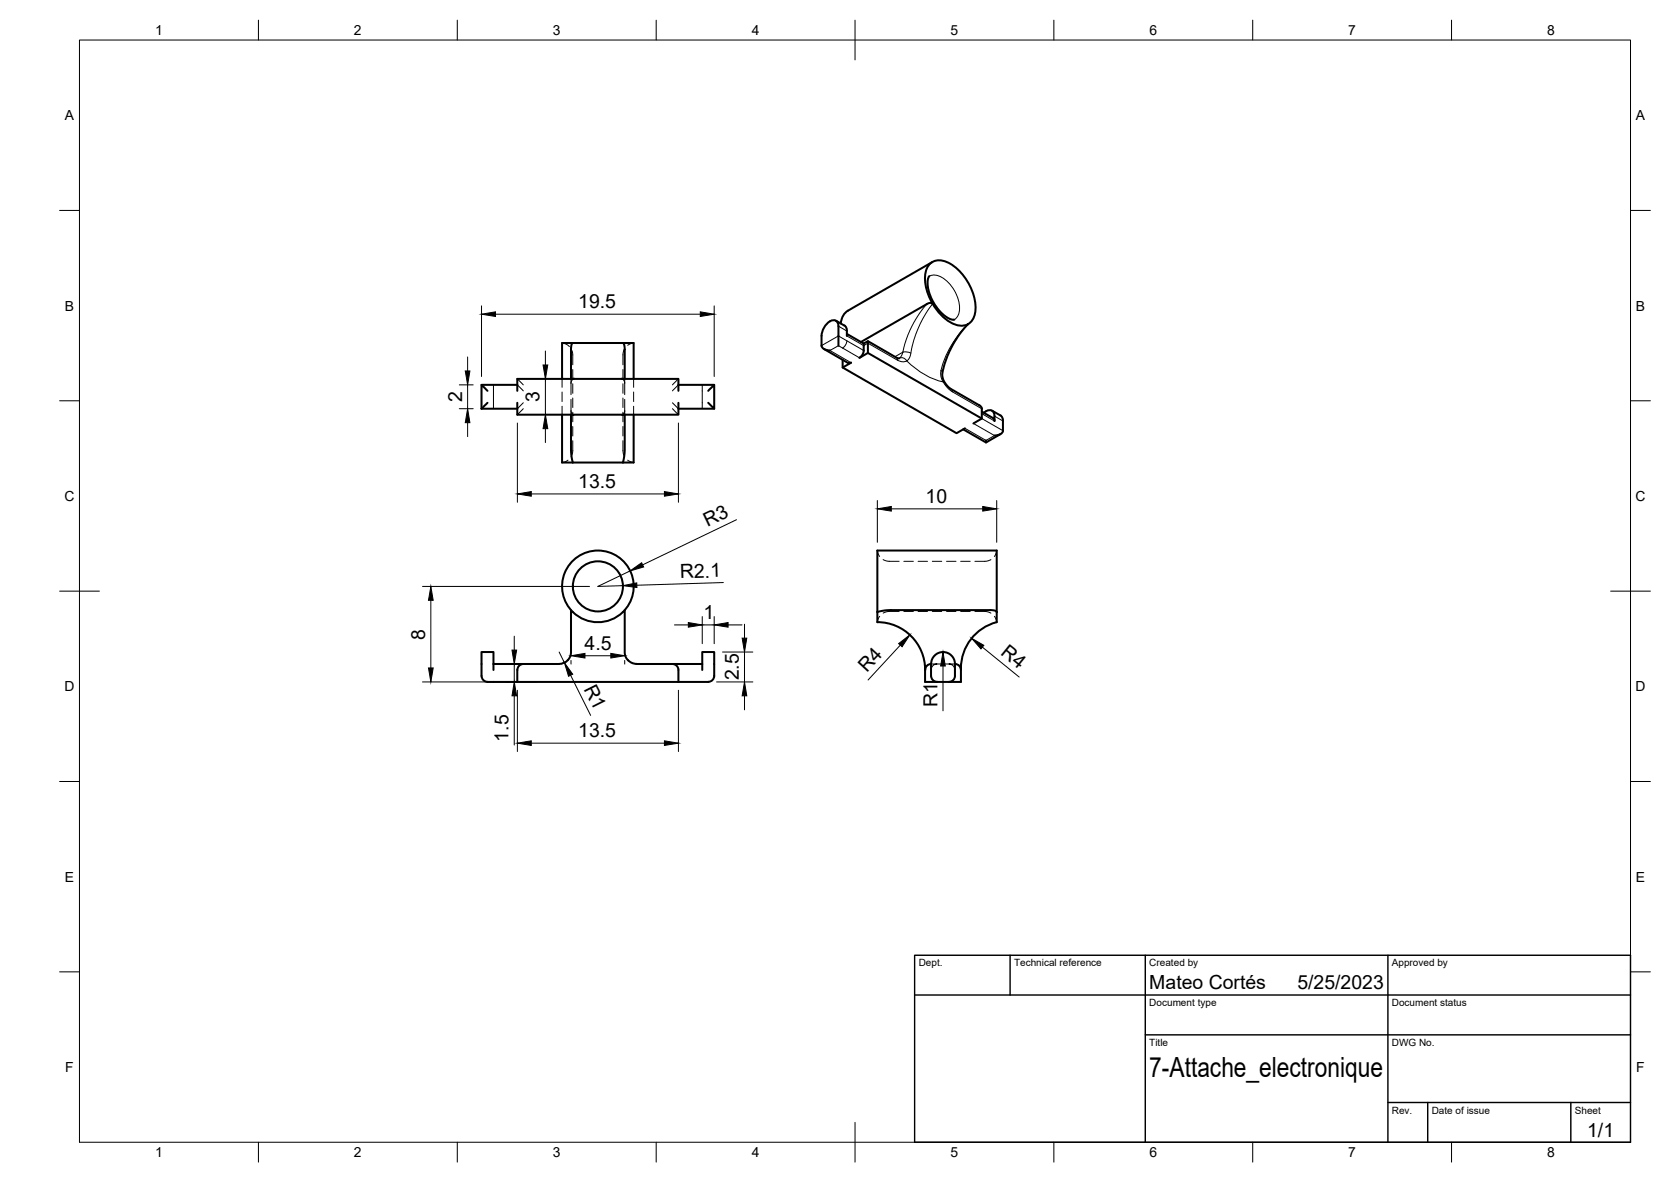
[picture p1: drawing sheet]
<svg xmlns="http://www.w3.org/2000/svg" width="420mm" height="297mm" viewBox="0 0 420 297" stroke-linecap="round" stroke-linejoin="round" font-family="sans-serif">
<!-- layer: Visible -->
<g fill="none" stroke="#000" stroke-width=".51">
<path d="M233.7 69.4l-.5 1.3 .2 1.8 .7 2.2 .8 1.7 1.3 1.7 1.3 1.2 1.5 .9 .9 .1M233.9 66.3a4.5 4.5 0 0 1 5.8 .5 13.9 13.9 0 0 1 5.5 11.5 3.7 3.7 0 0 1-5.8 2.9 13.6 13.6 0 0 1-6.8-12.3 4.5 4.5 0 0 1 1.3-2.6zM234.4 65.9l-21.2 12.2a4.1 4.1 0 0 0-1.8 3.2M234.5 76.4a.94 .94 0 0 0-1.5 0l-16.5 9.5M121.1 96.7h9M122.6 98.2l-1.5-1.5v6M130.1 98.2v-3h40.5v3M144.1 86.2h12.5M144.1 86.2a1.43 1.43 0 0 0-.5 1.6v7.4M144.1 86.2h-2.8v9M144.3 95.2h-.5M156.3 95.2h.5"/>
<path d="M156.6 86.2a1.53 1.53 0 0 1 .5 1.6v7.4M156.6 86.2h2.7v9M170.6 96.7h9M178.1 98.2l1.5-1.5v6l-1.5-1.5M207.2 87.7l6 3.5M210.2 80.6l2.1 1.2M210.8 86.9v-4.9a1.29 1.29 0 0 0-.6-1.4 1.29 1.29 0 0 0-1.5 .1l-.9 .8-.8 1.1a7.1 7.1 0 0 0-.4 4.2 1.88 1.88 0 0 0 2.1 1.3M211.9 90.4v2l28.6 16.5 2.1-1.3M212.3 81.8a1.5 1.5 0 0 1 .6 1.4M212.9 83.9l4.3 2.4 1-.6 7.1 4.1 .8 .3M212.9 83.2v1.2M213.3 91.2l.7-.1-2.1 1.3"/>
<path d="M217.2 86.3v.6a2.85 2.85 0 0 1-1.1 3M218.2 85.7v3l28.7 16.5M218.2 88.7l-2.1 1.2M243.4 81.5h.1M243.4 81.5l-1.9 2.2a21 21 0 0 0-4.5 10.9 5.1 5.1 0 0 0 2.1 3.2l7.2 4.1M121.1 102.7h9M122.6 101.2l-1.5 1.5M130.1 101.2v3h40.5v-3M141.3 104.2v12h2.7M144 116.2h12.6M144.2 104.3l-.4-.1a.62 .62 0 0 0-.2 .9v8.1l.4 3M156.4 104.3l.5-.1a.62 .62 0 0 1 .2 .9v8.1l-.5 3"/>
<path d="M159.3 104.2v12h-2.7M170.6 102.7h9M242.2 107.9l5.7 3.3 3.6-2.1M246.3 101.9l.4 .4 .2 .4M246.9 103.4l2.9 1.7 .3 .7v-1.2M246.9 102.7v2.5l-2.1 1.2M247.4 103.7a1.5 1.5 0 0 1 2.6 .3v.6M247.9 110.7v.5M249.4 103.2l2.2 1.2a1.48 1.48 0 0 1 .6 1.4v2.4a1.88 1.88 0 0 1-2.1 1.2M143.6 153.3v7.3a11.1 11.1 0 0 1-.3 4.5l-.1 .2a3.1 3.1 0 0 1-2.6 1.5M157.1 153.3v7.3a11.1 11.1 0 0 0 .2 4.5l.2 .2a2.98 2.98 0 0 0 2.6 1.5M220.6 153.8v2.6"/>
<path d="M220.6 153.8l3-.5h25.7l.9 .1 .4 .4M220.6 153.8v-15.4h30v15.4M220.6 156.3a12 12 0 0 1 12 12.1 1.49 1.49 0 0 1 1.5-1.5v3M250.6 153.8v2.6M250.6 156.3a12 12 0 0 0-9 11.7M124.1 166.9v-3h-3v6a1.49 1.49 0 0 0 1.5 1.5h7.5M124.1 166.9h16.5M124.1 166.9v1.5M130.1 168.4v3h40.5M131.6 166.9a1.49 1.49 0 0 0-1.5 1.5M160.1 166.9h16.5M169.1 166.9a1.49 1.49 0 0 1 1.5 1.5v3"/>
<path d="M176.6 166.9v-3h3v6a1.49 1.49 0 0 1-1.5 1.5h-7.5M176.6 166.9v1.5M234.1 166.9a3 3 0 0 1 3-3 3 3 0 0 1 3 3M234.1 169.9a1.49 1.49 0 0 0 1.5 1.5M241.6 168.4a1.49 1.49 0 0 0-1.5-1.5v3a1.49 1.49 0 0 1-1.5 1.5M241.6 166.9v4.5h-9v-4.2"/>
<circle cx="150.3" cy="147.4" r="9"/>
<circle cx="150.3" cy="147.4" r="6.3"/>
</g>
<!-- layer: Hidden -->
<g fill="none" stroke="#000" stroke-width=".25">
<path d="M124.1 96.7v6M130.1 95.2l1.5 1.5M130.1 96.7l1.5 1.5M141.3 86.2l1 .3 .9 .6M141.3 95.2v2.1M141.3 98.5v2.4M143.6 95.2v1.1M143.6 96.3v2.9M143.8 88.1l.2 1.1v2.5M144 92.9v2.4M144 96.4v2.4M144.3 95.2l-.5 .3-.2 .8"/>
<path d="M156.3 95.2l.5 .3 .3 .8M156.6 92.9v2.4M156.6 96.4v2.4M157.1 87.7l-.4 1-.1 3M157.1 95.2v1.1M157.1 96.3v2.9M159.3 86.2l-1.5 .6M159.3 95.2v2.1M159.3 98.5v2.4M170.6 96.7l-1.5 1.5M170.6 95.2l-1.5 1.5M176.6 96.7v6"/>
<path d="M131.6 101.2l-1.5 1.5M131.6 102.7l-1.5 1.5M141.3 102.1v2.1M142.8 115.6l-1.5 .6M143.6 103.2v1M143.6 103.2l.2 .7 .4 .4M143.6 100.4v2.8M144 110.8v2.9l-.4 1.1M144 100v2.4M144 103.6v2.4M144 107.2v2.4M156.6 110.8l.1 2.9 .4 1.1"/>
<path d="M156.6 100v2.4M156.6 103.6v2.4M156.6 107.2v2.4M157.1 103.2v1M157.1 103.2l-.2 .7-.5 .4M157.1 100.4v2.8M157.8 115.6l1.5 .6M159.3 102.1v2.1M169.1 102.7l1.5 1.5M169.1 101.2l1.5 1.5M220.6 138.4l.6 1.4M250.6 138.4l-.6 1.4"/>
<path d="M221.2 154.9l-.6 1.5M222.1 140.6l1 .4 3 .1M226.1 153.7h-3l-1 .4M227.3 141.1h2.4M227.3 153.7h2.4M230.8 141.1h2.4M230.8 153.7h2.4M234.4 141.1h2.4M234.4 153.7h2.4M238 141.1h2.4M238 153.7h2.4M241.6 141.1h2.3"/>
<path d="M241.6 153.7h2.3M245.1 153.7h3l1.1 .4M249.2 140.6l-1.1 .4-3 .1M250 154.9l.6 1.5M234.1 166.9h1.5a1.51 1.51 0 0 0-1.5 1.5M235.6 166.9h3M240.1 166.9h-1.5a1.54 1.54 0 0 1 1.5 1.5"/>
</g>
<!-- layer: Visible Narrow -->
<g fill="none" stroke="#000" stroke-width=".25">
<path d="M233 76.4a26.7 26.7 0 0 0-6 12.1M233.7 69.4a3.9 3.9 0 0 1 4.3 1.1 9.3 9.3 0 0 1 3.1 8.2l-.6 1.2-.5 .4M234.5 76.4l-1 1.3a30.1 30.1 0 0 0-4.7 12l-.8 1M206.6 86.9l4.2-2.5 6.4 3.7M210.8 82l2.1 1.2M211.9 87.5l4.2 2.4M211.9 87.5l-1.1-.6-2.1 1.2 5.3 3.1M212.9 84.4l4.3 2.5 1-.7 7.5 4.3M212.9 85.6l-.2 .9-.8 .9M225.4 89.8l.3 .7M225.7 90.5a2.28 2.28 0 0 0 2.3 .2M226.2 90h-.1"/>
<path d="M226.2 90a1.38 1.38 0 0 1 1.8 .7M227 88.5l-.3 .9-.6 .6M227 88.5l-2 1.1M227 88.5l.8-.1 1.2 .3M228 90.7a19 19 0 0 0 9.2 5.3l1 1.4 1.3 1.1M236.6 93.1l.4 .6M239.1 97.8l.3 .6 7.5 4.3M243.4 81.5l-1.2 1.2a22.4 22.4 0 0 0-5.7 11.3l.4 1.4 .2 .6 .3-.2M244.8 106.4l5.3 3.1-2.2 1.2-5.3-3.1M246.9 104l3.2 1.8M246.9 105.2l5.3 3M250.1 104.6l2.1 1.2"/>
</g>
<!-- layer: BORDER -->
<g fill="none" stroke="#000" stroke-width=".25">
<path d="M20 10.1h390v276.9h-390zM65 5.1v5M115 5.1v5M165 5.1v5M215 5.1v10M265 5.1v5M315 5.1v5M365 5.1v5M15 52.9h5M410 52.9h5M15 100.7h5M410 100.7h5"/>
<path d="M15 148.6h10M405 148.6h10M15 196.4h5M410 196.4h5M15 244.2h5M410 244.2h5M65 287v5M115 287v5M165 287v5M215 282.1v9.9M265 287v5M315 287v5"/>
<path d="M365 287v5"/>
</g>
<!-- layer: TITLEBLOCK -->
<path d="M230 240.1h180v46.9h-180zM230 250h180M254 240.1v9.9M288 240.1v46.9M349 240.1v46.9M288 260.1h122M349 277.1h61M359 277.1v9.9M395 277.1v9.9" fill="none" stroke="#000" stroke-width=".36"/>
<!-- layer: FD_Dimensions -->
<g fill="none" stroke="#000" stroke-width=".25">
<path d="M121.1 76.9v17.7M124.6 79h51.5M179.6 76.9v17.7M115.5 96.7h3.5M117.6 89.7v3.5M117.6 96.7v6M137.1 88.2v3.5M137.1 95.2v9M115.5 102.7h3.5M117.6 106.2v3.5M130.1 106.3v19.9M137.1 107.7v3.5"/>
<path d="M170.6 106.3v19.9M133.6 124.1h33.5M185.2 130.6l-23.6 11.4M220.6 125.8v10.5M224.1 127.9h23M250.6 125.8v10.5M106.2 147.4h42M108.3 150.9v17M129.3 159.9v3.5M158.4 143.5l-8.1 3.9 6.3-.2M169.6 157h3.5M176.6 154.9v6.9"/>
<path d="M176.6 157h3M179.6 154.9v6.9M181.9 146.4l-21.8 .7M183.1 157h3.5M187.2 156.9v3.5M106.2 171.4h28.8M127.2 166.9h7.8M129.3 166.9v4.5M129.3 174.9v12.3M130.1 173.5v15.4M140.6 163.9l1.3 2.6M143.5 169.7l5 10.1"/>
<path d="M143.6 166v.9M147.1 164.8h6.5M157.1 166v.9M170.6 173.5v15.4M180.2 171.4h9.1M181.7 163.9h7.6M187.2 163.9v7.5M187.2 174.9v3.5M226.4 162.1l-8.1 8.8M237.1 167.4v11.2M247 162.6l9.3 7.5M133.6 186.8h33.5"/>
</g>
<g fill="#000" stroke="#000" stroke-width=".25">
<path d="M121.1 79l3.5-.6v1.1zM176.1 78.4l3.5 .6-3.5 .5zM117 93.2h1.2l-.6 3.5zM136.5 91.7h1.2l-.6 3.5zM117.6 102.7l.6 3.5h-1.2zM137.1 104.2l.6 3.5h-1.2zM130.1 124.1l3.5-.6v1.2zM167.1 123.5l3.5 .6-3.5 .6zM220.6 127.9l3.5-.6v1.1zM247.1 127.3l3.5 .6-3.5 .5zM108.3 147.4l.6 3.5h-1.2zM156.6 147.2l3.5-.7v1.1z"/>
<path d="M158.4 143.5l2.9-2.1 .5 1.1zM173.1 156.4l3.5 .6-3.5 .6zM179.6 157l3.5-.6v1.2zM107.7 167.9h1.2l-.6 3.5zM128.7 163.4h1.2l-.6 3.5zM129.3 171.4l.6 3.5h-1.2zM141.9 166.5l2.1 2.9-1 .6zM143.6 164.8l3.5-.6v1.2zM153.6 164.2l3.5 .6-3.5 .6zM186.6 160.4h1.2l-.6 3.5zM187.2 171.4l.6 3.5h-1.2zM226 161.7l2.8-2.1-2 2.9z"/>
<path d="M237.1 163.9l.6 3.5h-1.2zM244.3 160.4l3.1 1.8-.7 .9zM130.1 186.8l3.5-.6v1.1zM167.1 186.2l3.5 .6-3.5 .5z"/>
</g>
<text font-size="7" x="289" y="270.6">7-Attache_electronique</text>
<g font-size="4.9">
<text x="145.4" y="77.5">19.5</text>
<text x="116.2" y="101" transform="rotate(-90 116.2 101)">2</text>
<text x="135.7" y="101.1" transform="rotate(-90 135.7 101.1)">3</text>
<text x="145.4" y="122.7">13.5</text>
<text x="232.7" y="126.4">10</text>
<text x="177.9" y="132.5" transform="rotate(-26 177.9 132.5)">R3</text>
<text x="171" y="145.3" transform="rotate(-2 171 145.3)">R2.1</text>
<text x="176.9" y="155.6">1</text>
<text x="106.9" y="160.7" transform="rotate(-90 106.9 160.7)">8</text>
<text x="147" y="163.3">4.5</text>
<text x="251.4" y="164.4" transform="rotate(39 251.4 164.4)">R4</text>
<text x="146.7" y="173.1" transform="rotate(63 146.7 173.1)">R1</text>
<text x="185.7" y="171" transform="rotate(-90 185.7 171)">2.5</text>
<text x="217.9" y="169.2" transform="rotate(-47 217.9 169.2)">R4</text>
<text x="235.7" y="177.6" transform="rotate(-90 235.7 177.6)">R1</text>
<text x="145.4" y="185.3">13.5</text>
<text x="127.8" y="186.4" transform="rotate(-90 127.8 186.4)">1.5</text>
<text x="289" y="248.5">Mateo Cortés</text>
<text x="326.2" y="248.5">5/25/2023</text>
<text x="399.1" y="285.7">1/1</text>
</g>
<g font-size="3.5">
<text x="39" y="8.8">1</text>
<text x="89" y="8.8">2</text>
<text x="139" y="8.8">3</text>
<text x="189" y="8.8">4</text>
<text x="239" y="8.8">5</text>
<text x="289" y="8.8">6</text>
<text x="339" y="8.8">7</text>
<text x="389" y="8.8">8</text>
<text x="16.3" y="30.2">A</text>
<text x="411.3" y="30.2">A</text>
<text x="16.3" y="78">B</text>
<text x="411.3" y="78">B</text>
<text x="16.2" y="125.9">C</text>
<text x="411.2" y="125.9">C</text>
<text x="16.2" y="173.7">D</text>
<text x="411.2" y="173.7">D</text>
<text x="16.3" y="221.6">E</text>
<text x="411.3" y="221.6">E</text>
<text x="16.4" y="269.4">F</text>
<text x="411.4" y="269.4">F</text>
<text x="39" y="290.8">1</text>
<text x="89" y="290.8">2</text>
<text x="139" y="290.8">3</text>
<text x="189" y="290.8">4</text>
<text x="239" y="290.8">5</text>
<text x="289" y="290.8">6</text>
<text x="339" y="290.8">7</text>
<text x="389" y="290.8">8</text>
</g>
<g font-size="2.5">
<text x="231" y="242.9">Dept.</text>
<text x="255" y="242.9">Technical reference</text>
<text x="289" y="242.9">Created by</text>
<text x="350" y="242.9">Approved by</text>
<text x="289" y="252.8">Document type</text>
<text x="350" y="252.8">Document status</text>
<text x="289" y="262.9">Title</text>
<text x="350" y="262.9">DWG No.</text>
<text x="350" y="279.9">Rev.</text>
<text x="360" y="279.9">Date of issue</text>
<text x="396" y="279.9">Sheet</text>
</g>
</svg>
